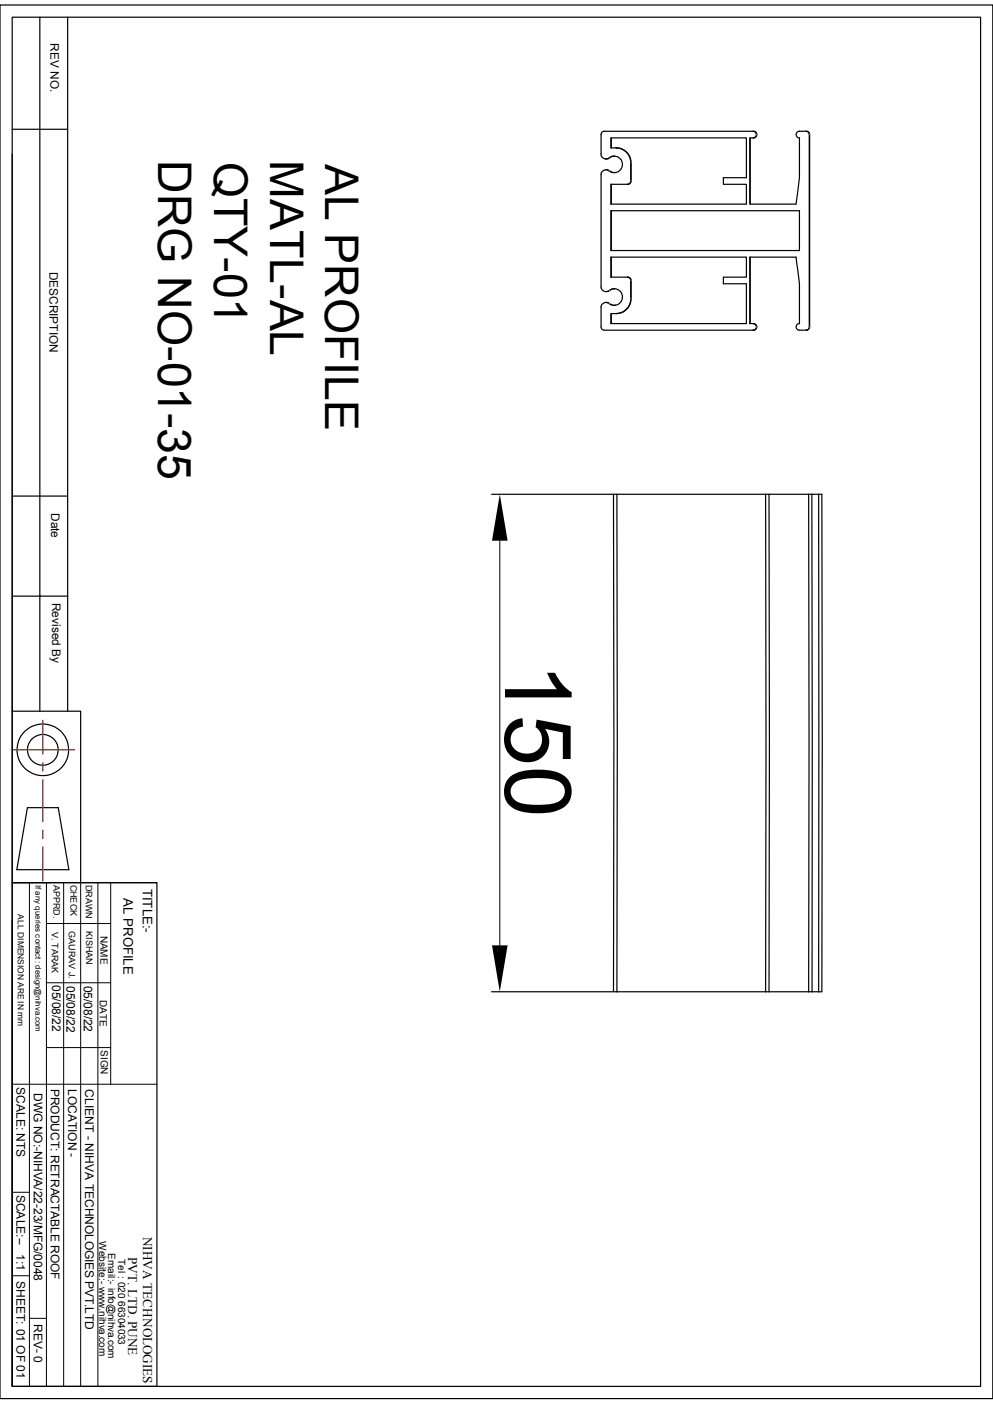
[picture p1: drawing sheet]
<svg xmlns="http://www.w3.org/2000/svg" width="210mm" height="297mm" viewBox="0 0 210 297" stroke-linecap="round" stroke-linejoin="round" font-family="sans-serif">
<g fill="none" stroke="#000" stroke-width=".25">
<path d="M0 1.1h210v294.8h-210zM2.6 3.6h204.8v289.7h-204.8zM8.4 3.6v146.9M14.3 3.6v146.9M2.6 32.6v117.9h14.5v36.2M2.6 27.3h11.7M128.1 33.6h.1M128.1 33.7h.1M128.1 35.9h.1M128.3 35.9l.6 .2M128.9 33.4l-.5 .2M128.9 36.2l.8 .3"/>
<path d="M129.3 29.2v2.1M129.3 39v4.2M129.9 36.5h.2M130 33l-.6 .1-.5 .3M130.3 31.3a3.2 3.2 0 0 1 3.2 3.1v3.9a.72 .72 0 0 1-.8 .7 .73 .73 0 0 0 .7-.7v-3.9a3.1 3.1 0 0 0-3.1-3.1zM130.3 31.3h-1.1v-2.1h28.7v8.4h-4.9v1.4h4.9v4.2h-28.7v-4.2h3.5M158.7 29.2v14M159.3 27.8a.71 .71 0 0 1 .8 .7 .71 .71 0 0 1-.8 .7 .7 .7 0 0 0 .7-.7 .7 .7 0 0 0-.7-.7zM159.3 27.8h-31.5a.65 .65 0 0 0-.7 .6v4.2a1.04 1.04 0 0 0 .6 .9 1.04 1.04 0 0 0 1.1-.1 1.77 1.77 0 0 1 2.5 .3 1.77 1.77 0 0 1-.3 2.5 1.77 1.77 0 0 1-2.4-.2h-.9a.9 .9 0 0 0-.6 1v23.7a1.04 1.04 0 0 0 .6 .9 1.04 1.04 0 0 0 1.1-.1 1.77 1.77 0 0 1 2.5 .3 1.77 1.77 0 0 1-.3 2.4 1.77 1.77 0 0 1-2.4-.1h-.9a.9 .9 0 0 0-.6 .9v4.2a.65 .65 0 0 0 .7 .6h31.5M170.5 27.8h-1.4a.7 .7 0 0 0-.7 .7 .7 .7 0 0 0 .7 .7 62 62 0 0 1-.7 14h-9.8v-14h.7M170.5 27.8h.1a.65 .65 0 0 1 .6 .6v40.8a.73 .73 0 0 1-.7 .6 .65 .65 0 0 0 .7-.6v-40.8a.65 .65 0 0 0-.7-.6zM129.2 44.6h39.9v8.4h-39.9z"/>
<path d="M129.3 44.6v8.4M129.3 54.4v4.2M132.7 58.6h-3.5v-4.2h28.7v4.2h-4.9v1.4h4.9v8.5h-28.7v-2.2h1.1M132.7 58.6h.1a.73 .73 0 0 1 .7 .7v3.9a3.2 3.2 0 0 1-3.2 3.1 3.2 3.2 0 0 0 3.1-3.1v-3.9a.73 .73 0 0 0-.7-.7zM158.7 54.4v14.1M128.1 61.7h.1M128.1 64h.1M128.3 64l.6 .2M128.9 61.5l-.5 .2M128.9 64.2l.8 .4M129.3 66.3v2.2M129.9 64.6h.2"/>
<path d="M130 61.1l-.6 .1-.5 .3M159.3 68.5a.71 .71 0 0 1 .8 .7 .71 .71 0 0 1-.8 .6 .7 .7 0 0 0 .7-.6 .7 .7 0 0 0-.7-.7zM159.3 68.5h-.7v-14.1h9.8a68.2 68.2 0 0 1 .7 14.1 .7 .7 0 0 0-.7 .7 .7 .7 0 0 0 .7 .7l1.4-.1M2.6 104.9h11.7M104 104.6h25.6M130.5 104.6h-.7v105.2h.7M130.5 104.6v105.2M130.5 104.6h31.4M161.9 104.6v105.2M161.9 104.6h.7l.1 52.6-.1 52.6h-.7M162.7 104.6h8.3M171 104.6v105.2"/>
<path d="M171 104.6h.7M171.7 104.6h1.4M171.7 104.6v105.2M173.1 104.6v105.2M173.1 104.6h.7l.1 52.6-.1 52.6h-.7M2.6 126.1h11.7M2.6 150.5v36.2M5.8 170.9h6.5l2.3 13.1h-11zM2.6 186.7h30.6v106.6h-30.6zM2.6 194.8v98.5M104 209.8h25.6M130.5 209.8h31.4"/>
<path d="M162.7 209.8h8.3M171 209.8h.7M171.7 209.8h1.4"/>
<circle cx="9.1" cy="158.6" r="5.5"/>
<circle cx="9.1" cy="158.6" r="3.3"/>
</g>
<path d="M128.8 33.4h.1M128.8 36.2h.1M133.4 34.4h.1M133.4 38.3h.1M160 28.4h.1M171.2 28.4h.1M133.4 59.3h.1M128.8 61.5h.1M128.8 64.2h.1M133.4 63.2h.1M160 69.2h.1M171.2 69.2h.1" fill="none" stroke="#808080" stroke-width=".25"/>
<g fill="none" stroke="#000" stroke-width=".21">
<path d="M105.7 114.4v85.6M2.6 186.7h30.6M6.2 186.7v106.6M9.8 195.4h13.6M9.8 186.7v106.6M13.5 186.7v106.6M17.1 186.7v106.6M20.7 186.7v106.6M23.4 186.7v42.7M9.8 207.9h13.6M2.6 229.4h30.6M9.8 221.6h13.6"/>
<path d="M2.6 252.2h3.6M2.6 269.9h3.6M6.2 278.9h3.6"/>
</g>
<path d="M105.7 104.6l1.7 9.8h-3.3zM104.1 200h3.3l-1.7 9.8z" fill="#000"/>
<path d="M106.8 145.8h11l-1.2-1.6-.9-1.9h1.7a9.1 9.1 0 0 0 3.5 4.1v1.1h-14.1zM107.7 153.3l1.2-.9 1.6-.5 .1 1.8a2.84 2.84 0 0 0-2.6 3 2.84 2.84 0 0 0 2.8 2.7 3.1 3.1 0 0 0 3.6-1.7 3.1 3.1 0 0 0-1.1-3.9l.2-1.6 7.2 1.4v7h-1.7v-5.6l-3.7-.8a4.5 4.5 0 0 1 .1 5.2 4.5 4.5 0 0 1-5 1.7 4.8 4.8 0 0 1-2.7-7.8zM107.6 164.6a9 9 0 0 1 6.8-1.8 6.9 6.9 0 0 1 5.9 2.4 4.3 4.3 0 0 1-3.2 6.5 14.7 14.7 0 0 1-8.3-.6 4.2 4.2 0 0 1-1.2-6.5zM108.7 165.8a2.51 2.51 0 0 0-.5 2.7 2.51 2.51 0 0 0 2.3 1.5 15.9 15.9 0 0 0 7.5-.3 2.49 2.49 0 0 0 1.4-2.8 2.49 2.49 0 0 0-2.4-2 15.6 15.6 0 0 0-7.5 .3z" fill="#000"/>
<path d="M2.4 158.6h13.3M9.1 152.4v7.2M9.1 161.3v1.9M9.1 164.9v8.9M9.1 175.6v1.8M9.1 179.2v7.2" fill="none" stroke="#f00" stroke-width=".25"/>
<g font-size="9.8">
<text x="33.4" y="33.9" transform="rotate(90 33.4 33.9)">DRG NO-01-35</text>
<text x="45.3" y="34.2" transform="rotate(90 45.3 34.2)">QTY-01</text>
<text x="57.1" y="33.9" transform="rotate(90 57.1 33.9)">MATL-AL</text>
<text x="68.8" y="34.6" transform="rotate(90 68.8 34.6)">AL PROFILE</text>
</g>
<g font-size="2.8">
<text x="26.1" y="189.9" transform="rotate(90 26.1 189.9)">AL PROFILE</text>
<text x="30.2" y="188" transform="rotate(90 30.2 188)">TITLE:-</text>
<text x="30.3" y="261.6" transform="rotate(90 30.3 261.6)">NIHVA TECHNOLOGIES</text>
<text x="27.1" y="265.9" transform="rotate(90 27.1 265.9)">PVT. LTD. PUNE</text>
</g>
<g font-size="2.5">
<text x="10.7" y="9.2" transform="rotate(90 10.7 9.2)">REV NO.</text>
<text x="10.5" y="57.5" transform="rotate(90 10.5 57.5)">DESCRIPTION</text>
<text x="10.8" y="108.5" transform="rotate(90 10.8 108.5)">Date</text>
<text x="11" y="127.5" transform="rotate(90 11 127.5)">Revised By</text>
<text x="11" y="208.4" transform="rotate(90 11 208.4)">05/08/22</text>
<text x="14.1" y="208.5" transform="rotate(90 14.1 208.5)">05/08/22</text>
<text x="17.7" y="208.5" transform="rotate(90 17.7 208.5)">05/08/22</text>
<text x="3.5" y="230" transform="rotate(90 3.5 230)">SCALE: NTS</text>
<text x="7.2" y="231.2" transform="rotate(90 7.2 231.2)">DWG NO:-NIHVA/22-23/MFG/0048</text>
<text x="10.8" y="230.3" transform="rotate(90 10.8 230.3)">PRODUCT: RETRACTABLE ROOF</text>
<text x="14.4" y="230.3" transform="rotate(90 14.4 230.3)">LOCATION -</text>
<text x="18" y="230.4" transform="rotate(90 18 230.4)">CLIENT - NIHVA TECHNOLOGIES PVT.LTD</text>
<text x="3.5" y="252.7" transform="rotate(90 3.5 252.7)">SCALE:--</text>
<text x="3.5" y="265.3" transform="rotate(90 3.5 265.3)">1:1</text>
<text x="3.5" y="271" transform="rotate(90 3.5 271)">SHEET: 01 OF 01</text>
<text x="7.2" y="280" transform="rotate(90 7.2 280)">REV- 0</text>
</g>
<g font-size="2.1">
<text x="21.3" y="197.9" transform="rotate(90 21.3 197.9)">NAME</text>
<text x="21.1" y="211.5" transform="rotate(90 21.1 211.5)">DATE</text>
<text x="21.3" y="222.1" transform="rotate(90 21.3 222.1)">SIGN</text>
<text x="21" y="262.6" transform="rotate(90 21 262.6)">Website:- www.nihva.com</text>
<text x="22.9" y="265" transform="rotate(90 22.9 265)">Email:- info@nihva.com</text>
<text x="25" y="266.3" transform="rotate(90 25 266.3)">Tel : 020 66304033</text>
</g>
<g font-size="1.9">
<text x="11.3" y="187.2" transform="rotate(90 11.3 187.2)">APPRD.</text>
<text x="14.9" y="187.1" transform="rotate(90 14.9 187.1)">CHECK</text>
<text x="18.1" y="187.2" transform="rotate(90 18.1 187.2)">DRAWN</text>
<text x="11" y="197.1" transform="rotate(90 11 197.1)">V. TARAK</text>
<text x="14.6" y="197" transform="rotate(90 14.6 197)">GAURAV J.</text>
<text x="18.2" y="197" transform="rotate(90 18.2 197)">KISHAN</text>
</g>
<text font-size="1.8" x="3.8" y="193.4" transform="rotate(90 3.8 193.4)">ALL DIMENSION ARE IN mm</text>
<text font-size="1.7" x="7.5" y="187.2" transform="rotate(90 7.5 187.2)">If any queries contact : design@nihva.com</text>
</svg>
